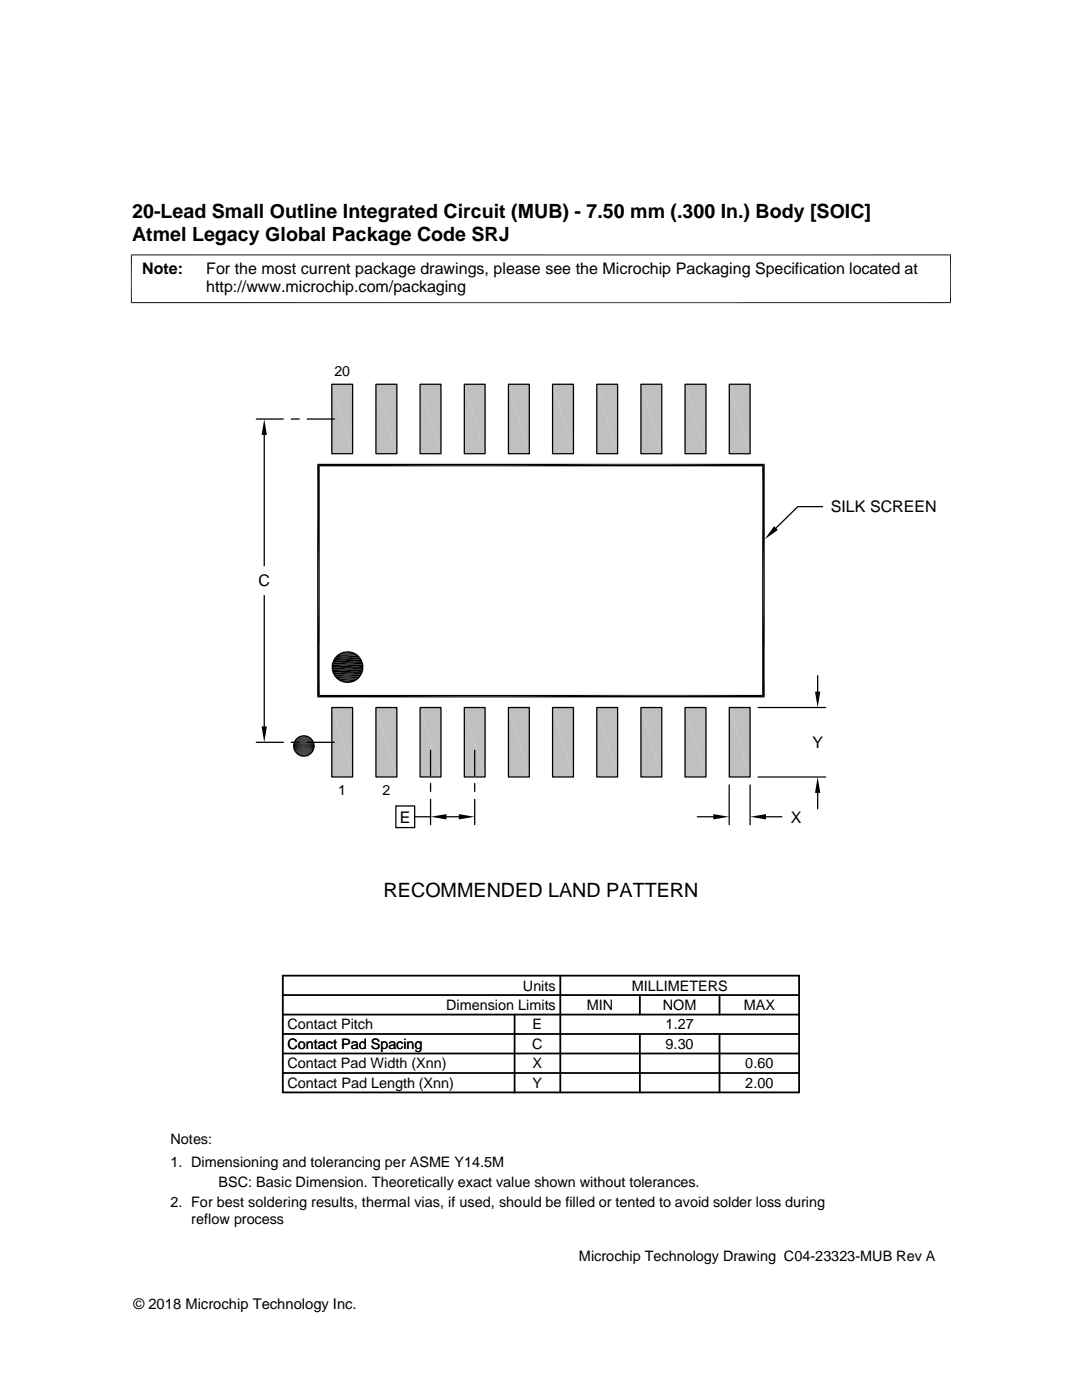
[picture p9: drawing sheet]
<svg xmlns="http://www.w3.org/2000/svg" width="216mm" height="279mm" viewBox="0 0 216 279" stroke-linecap="round" stroke-linejoin="round" font-family="sans-serif">
<g fill="#c0c0c0">
<path d="M145.5 76.7l4.2 13.9h-4.2z"/>
<path d="M145.5 76.7h4.2v13.9z"/>
<path d="M136.7 76.7l4.2 13.9h-4.2z"/>
<path d="M136.7 76.7h4.2v13.9z"/>
<path d="M127.9 76.7l4.2 13.9h-4.2z"/>
<path d="M127.9 76.7h4.2v13.9z"/>
<path d="M119.1 76.7l4.1 13.9h-4.1z"/>
<path d="M119.1 76.7h4.1v13.9z"/>
<path d="M110.3 76.7l4.1 13.9h-4.1z"/>
<path d="M110.3 76.7h4.1v13.9z"/>
<path d="M101.5 76.7l4.1 13.9h-4.1z"/>
<path d="M101.5 76.7h4.1v13.9z"/>
<path d="M92.6 76.7l4.2 13.9h-4.2z"/>
<path d="M92.6 76.7h4.2v13.9z"/>
<path d="M83.8 76.7l4.2 13.9h-4.2z"/>
<path d="M83.8 76.7h4.2v13.9z"/>
<path d="M75 76.7l4.2 13.9h-4.2z"/>
<path d="M75 76.7h4.2v13.9z"/>
<path d="M66.2 76.7l4.2 13.9h-4.2z"/>
<path d="M66.2 76.7h4.2v13.9z"/>
<path d="M145.5 141.2l4.2 13.9h-4.2z"/>
<path d="M145.5 141.2h4.2v13.9z"/>
<path d="M136.7 141.2l4.2 13.9h-4.2z"/>
<path d="M136.7 141.2h4.2v13.9z"/>
<path d="M127.9 141.2l4.2 13.9h-4.2z"/>
<path d="M127.9 141.2h4.2v13.9z"/>
<path d="M119.1 141.2l4.1 13.9h-4.1z"/>
<path d="M119.1 141.2h4.1v13.9z"/>
<path d="M110.3 141.2l4.1 13.9h-4.1z"/>
<path d="M110.3 141.2h4.1v13.9z"/>
<path d="M101.5 141.2l4.1 13.9h-4.1z"/>
<path d="M101.5 141.2h4.1v13.9z"/>
<path d="M92.6 141.2l4.2 13.9h-4.2z"/>
<path d="M92.6 141.2h4.2v13.9z"/>
<path d="M83.8 141.2l4.2 13.9h-4.2z"/>
<path d="M83.8 141.2h4.2v13.9z"/>
<path d="M75 141.2l4.2 13.9h-4.2z"/>
<path d="M75 141.2h4.2v13.9z"/>
<path d="M66.2 141.2l4.2 13.9h-4.2z"/>
<path d="M66.2 141.2h4.2v13.9z"/>
</g>
<g fill="none" stroke="#000" stroke-width=".25">
<path d="M66.2 76.7h4.2v13.9h-4.2zM75 76.7h4.2v13.9h-4.2zM83.8 76.7h4.2v13.9h-4.2zM92.6 76.7h4.2v13.9h-4.2zM101.5 76.7h4.1v13.9h-4.1zM110.3 76.7h4.1v13.9h-4.1zM119.1 76.7h4.1v13.9h-4.1zM127.9 76.7h4.2v13.9h-4.2zM136.7 76.7h4.2v13.9h-4.2zM145.5 76.7h4.2v13.9h-4.2zM51.1 83.6h5.4M52.7 86.8v26.1"/>
<path d="M58.1 83.6h1.6M61.3 83.6h5.4M52.7 118.9v26.1M164.1 101.1h-4.9l-4.4 4.3M67.7 130.5h3.3M163.2 134.9v3.1M51.1 148.1h5.4M58.1 148.1h1.6M61.3 148.1h5.4M66.2 141.2h4.2v13.9h-4.2zM75 141.2h4.2v13.9h-4.2zM83.8 141.2h4.2v13.9h-4.2z"/>
<path d="M85.9 149.7v5.1M85.9 156.4v1.5M85.9 159.5v5.1M92.6 141.2h4.2v13.9h-4.2zM94.7 149.7v5.1M94.7 156.4v1.5M94.7 159.5v5.1M101.5 141.2h4.1v13.9h-4.1zM110.3 141.2h4.1v13.9h-4.1zM119.1 141.2h4.1v13.9h-4.1zM127.9 141.2h4.2v13.9h-4.2zM136.7 141.2h4.2v13.9h-4.2z"/>
<path d="M145.5 156.7v7.9M145.5 141.2h4.2v13.9h-4.2zM149.7 156.7v7.9M151.3 155.1h13.4M151.3 141.2h13.4M163.2 158.2v3.2M79 160.8h3.7v4.4h-3.7zM82.7 163h3.2M89.1 163h2.4M139.1 163h3.2M152.8 163h3.2"/>
<circle cx="69.3" cy="133.1" r="3"/>
<circle cx="60.6" cy="148.9" r="2.03"/>
</g>
<g fill="none" stroke="#000" stroke-width=".36">
<path d="M67 135.2h4.8M56.4 198.6h103M56.4 194.7h103v23.3h-103zM111.8 194.7v23.3M127.7 198.6v3.9M143.6 198.6v3.9M56.4 202.5h103M56.4 214.1h103M56.4 206.4h103M56.4 210.2h103M102.7 202.5v15.5M127.7 206.4v11.6"/>
<path d="M143.6 206.4v11.6"/>
</g>
<g fill="none" stroke="#000" stroke-width=".2">
<path d="M26.1 50.9h163.7M26.2 50.8v9.7M189.7 50.8v9.7M26.1 60.4h163.7M68.1 136h2.5M68.1 130.3h2.5M58.6 148.6h4.1M58.6 149h4.1M58.6 149.2h4.1M58.7 149.4h3.9M58.7 148.4h3.9M58.7 148.2h3.9"/>
<path d="M58.7 149.5h3.9M58.8 149.7h3.7M58.8 148h3.7M58.8 147.9h3.6M58.8 149.9h3.6M58.9 150.1h3.4M58.9 147.7h3.4M59 147.5h3.2M59 150.2h3.2M59.2 150.3h2.9M59.2 147.4h2.9M59.3 150.5h2.7"/>
<path d="M59.3 147.3h2.7M59.5 147.2h2.3M59.5 150.6h2.3M59.6 147.1h2M59.6 150.7h2"/>
</g>
<g fill="#000">
<path d="M52.7 83.6l.6 3.2h-1.1zM63.3 92.6l.5 46.1-.5 .5zM63.3 92.6l.5 .5v45.6zM63.8 93.1l88.8-.5-.5 .5zM63.3 92.6h89.3l-88.8 .5zM154.5 105l.7 .8-2.6 1.8zM63.3 139.2l88.8-.5 .5 .5zM63.3 139.2l.5-.5h88.3zM66.3 133.1l6 .5h-6zM66.3 133.1h6.1l-.1 .5zM66.3 132.6l6.1 .5h-6.1zM66.3 132.6h6l.1 .5z"/>
<path d="M66.3 133.6l5.9 .5h-5.7zM66.3 133.6h6l-.1 .5zM66.5 132.1l5.8 .5h-6zM66.5 132.1h5.7l.1 .5zM66.5 134.1l5.5 .5h-5.3zM66.5 134.1h5.7l-.2 .5zM68.1 135.9l2 .2h-1.5zM68.6 130.2h1.5l.5 .1zM68.6 136.1l1 .1zM68.6 136.1h1.5zM68.6 130.2h1.5zM69.1 130.1l1 .1z"/>
<path d="M152.1 93.1l.5 46.1-.5-.5zM152.1 93.1l.5-.5v46.6zM162.6 138h1.1l-.5 3.2zM52.2 145h1.1l-.6 3.1zM59.6 150.6l1.9 .1zM59.8 147l1.8 .1zM59.8 150.7l1.5 .1zM59.8 150.7h1.7zM59.8 147h1.7zM60 147h1.5zM60 150.8l1.1 .1zM60 150.8h1.3z"/>
<path d="M60 147h1.3zM60.2 146.9l1.1 .1zM60.2 150.9h.7zM60.2 150.9h.9zM60.2 146.9h.9zM60.3 146.9h.8zM60.3 150.9h.6zM60.3 146.9h.6zM163.2 155.1l.5 3.1h-1.1zM85.9 163l3.2-.5v1zM91.5 162.5l3.2 .5-3.2 .5zM142.3 162.5l3.2 .5-3.2 .5z"/>
<path d="M149.7 163l3.1-.5v1z"/>
</g>
<path d="M67.3 130.7h4.1" fill="none" stroke="#000" stroke-width=".3"/>
<path d="M67 131.1h4.8" fill="none" stroke="#000" stroke-width=".38"/>
<path d="M66.7 131.5h5.3M66.7 134.8h5.3" fill="none" stroke="#000" stroke-width=".42"/>
<path d="M66.5 131.9h5.7" fill="none" stroke="#000" stroke-width=".44"/>
<path d="M67.3 135.5h4.1" fill="none" stroke="#000" stroke-width=".32"/>
<path d="M67.7 135.8h3.3" fill="none" stroke="#000" stroke-width=".23"/>
<path d="M58.6 148.8h4.1" fill="none" stroke="#000" stroke-width=".21"/>
<g font-size="3.9">
<text x="26.4" y="43.5">20-Lead Small Outline Integrated Circuit (MUB) - 7.50 mm (.300 In.) Body [SOIC]</text>
<text x="26.4" y="48">Atmel Legacy Global Package Code SRJ</text>
<text x="76.5" y="178.9">RECOMMENDED LAND PATTERN</text>
</g>
<g font-size="3.2">
<text x="28.4" y="54.6">Note:</text>
<text x="41.1" y="58.3">http://www.microchip.com/packaging</text>
<text x="41.1" y="54.6">For the most current package drawings, please see the Microchip Packaging Specification located at</text>
<text x="165.8" y="102.2">SILK SCREEN</text>
<text x="51.6" y="117">C</text>
<text x="162.1" y="149.3">Y</text>
<text x="79.8" y="164.1">E</text>
<text x="157.8" y="164.1">X</text>
</g>
<g font-size="2.9">
<text x="104.3" y="197.7">Units</text>
<text x="126" y="197.7">MILLIMETERS</text>
<text x="89" y="201.6">Dimension Limits</text>
<text x="117.1" y="201.6">MIN</text>
<text x="132.3" y="201.6">NOM</text>
<text x="148.4" y="201.6">MAX</text>
<text x="57.3" y="209.3">Contact Pad Spacing</text>
<text x="57.3" y="205.4">Contact Pitch</text>
<text x="106.2" y="209.3">C</text>
<text x="106.3" y="205.4">E</text>
<text x="132.8" y="209.3">9.30</text>
<text x="132.8" y="205.4">1.27</text>
<text x="57.3" y="213.2">Contact Pad Width (Xnn)</text>
<text x="106.3" y="213.2">X</text>
<text x="148.7" y="213.2">0.60</text>
<text x="57.3" y="217.1">Contact Pad Length (Xnn)</text>
<text x="106.3" y="217.1">Y</text>
<text x="148.7" y="217.1">2.00</text>
<text x="34" y="228.3">Notes:</text>
<text x="34" y="232.9">1. Dimensioning and tolerancing per ASME Y14.5M</text>
<text x="43.6" y="236.9">BSC: Basic Dimension. Theoretically exact value shown without tolerances.</text>
<text x="34" y="241">2. For best soldering results, thermal vias, if used, should be filled or tented to avoid solder loss during</text>
<text x="38.1" y="244.3">reflow process</text>
<text x="115.5" y="251.7">Microchip Technology Drawing C04-23323-MUB Rev A</text>
<text x="26.6" y="261.3">© 2018 Microchip Technology Inc.</text>
</g>
<g font-size="2.8">
<text x="66.7" y="75.1">20</text>
<text x="67.5" y="158.7">1</text>
<text x="76.3" y="158.7">2</text>
</g>
</svg>
